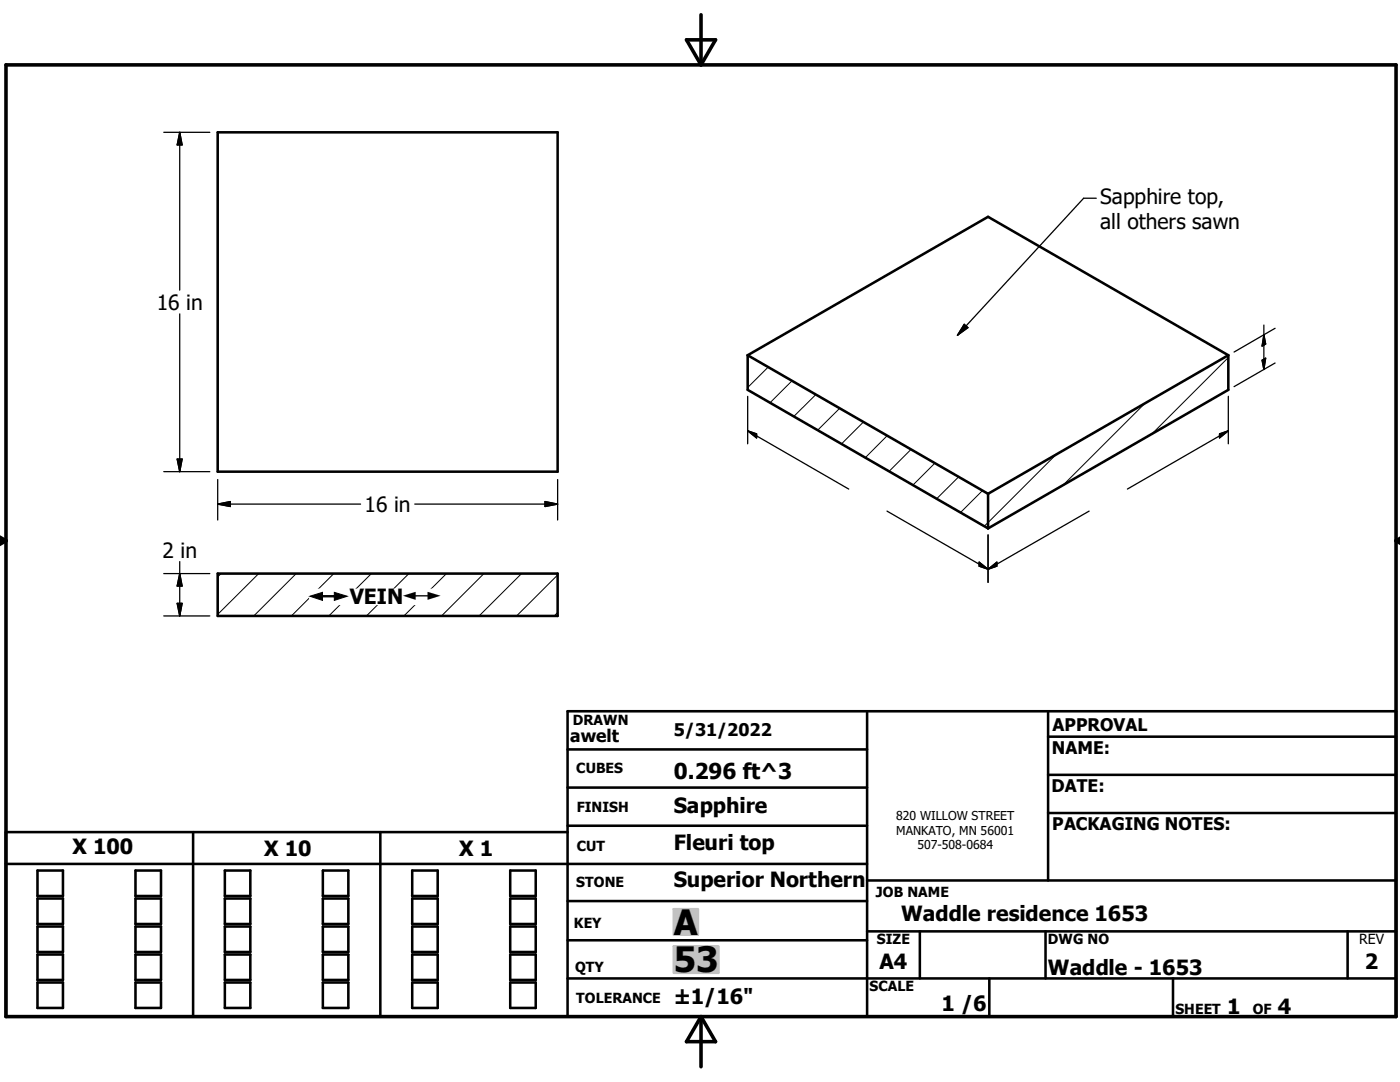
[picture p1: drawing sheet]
<svg xmlns="http://www.w3.org/2000/svg" width="279mm" height="216mm" viewBox="0 0 279 216" stroke-linecap="round" stroke-linejoin="round" font-family="sans-serif">
<g fill="none" stroke="#000" stroke-width=".51">
<path d="M43.4 26.4h67.9v67.7h-67.9zM149.2 70.9v6.9l48 27.6M149.2 70.9l48-27.6 47.9 27.6M149.2 70.9l48 27.6M245.1 70.9v6.9l-47.9 27.6M245.1 70.9l-47.9 27.6M197.2 98.5v6.9M43.4 114.5h67.9v8.4h-67.9zM113.3 149.5h59.7M113.3 157.2h59.7M173 141.9v61M209.2 147h69.4"/>
<path d="M209.2 154.6h69.4M209.2 141.9v33.8M1.2 172.4h171.8M7.5 173.7h5.1v5.1h-5.1zM7.5 179.3h5.1v5.1h-5.1zM27 173.7h5.1v5.1h-5.1zM27 179.3h5.1v5.1h-5.1zM38.5 166v36.9M44.9 173.7h5.1v5.1h-5.1zM44.9 179.3h5.1v5.1h-5.1zM64.4 173.7h5.1v5.1h-5.1zM64.4 179.3h5.1v5.1h-5.1z"/>
<path d="M75.9 166v36.9M82.3 173.7h5.1v5.1h-5.1zM82.3 179.3h5.1v5.1h-5.1zM101.8 173.7h5.1v5.1h-5.1zM101.8 179.3h5.1v5.1h-5.1zM113.3 166h-112.1v36.9h277.4v-61h-165.3v61M113.3 179.8h59.7M113.3 164.8h59.7M173 175.7h105.6M209.2 162.2h69.4M7.5 184.9h5.1v5.1h-5.1zM7.5 190.5h5.1v5h-5.1z"/>
<path d="M7.5 196h5.1v5.1h-5.1zM27 190.5h5.1v5h-5.1zM27 196h5.1v5.1h-5.1zM27 184.9h5.1v5.1h-5.1zM44.9 190.5h5.1v5h-5.1zM44.9 196h5.1v5.1h-5.1zM44.9 184.9h5.1v5.1h-5.1zM64.4 190.5h5.1v5h-5.1zM64.4 196h5.1v5.1h-5.1zM64.4 184.9h5.1v5.1h-5.1zM82.3 190.5h5.1v5h-5.1zM82.3 196h5.1v5.1h-5.1z"/>
<path d="M82.3 184.9h5.1v5.1h-5.1zM101.8 190.5h5.1v5h-5.1zM101.8 196h5.1v5.1h-5.1zM101.8 184.9h5.1v5.1h-5.1zM113.3 187.6h59.7M113.3 195.2h165.3M173 185.8h105.6M183.6 185.8v9.4M197.4 195.2v7.7M208.7 185.8v9.4M234.1 195.2v7.7M268.9 185.8v9.4"/>
</g>
<g fill="none" stroke="#000" stroke-width=".2">
<path d="M153.3 73.2l-4.1 4.1M158.1 76l-4.4 4.4M162.8 78.7l-4.4 4.4M245.1 71.3l-15.2 15.3M167.6 81.5l-4.4 4.3M172.3 84.2l-4.4 4.4M177.1 86.9l-4.4 4.4M181.8 89.7l-4.4 4.4M186.6 92.4l-4.4 4.4M191.3 95.2l-4.4 4.3M196.1 97.9l-4.4 4.4M210.8 90.7l-14.4 14.3"/>
<path d="M228.5 80.5l-16.4 16.3M44.1 114.5l-.7 .6M51.6 114.5l-8.2 8.1M59.1 114.5l-8.5 8.4M66.6 114.5l-8.4 8.4M74.1 114.5l-8.5 8.4M81.6 114.5l-8.5 8.4M89.1 114.5l-8.5 8.4M96.6 114.5l-8.5 8.4M104.1 114.5l-8.5 8.4M111.3 114.7l-8.2 8.2M111.3 122.2l-.7 .7"/>
</g>
<path d="M1.2 12.9h277.4v190h-277.4zM137 7.9h5.8l-2.9 5zM139.9 2.9v10M-.1 107.9h1.3M-.1 107.2l1.3 .7M1.2 107.9l-1.2 .7M278.6 107.9h.8M278.6 107.9l.8 .5M279.4 107.4l-.8 .5M139.9 202.9v10M139.9 202.9l2.9 5h-5.8z" fill="none" stroke="#000" stroke-width=".71"/>
<g fill="#c0c0c0" stroke="#c0c0c0" stroke-width=".51">
<path d="M134.5 188.8h8.9v5.3z"/>
<path d="M134.5 188.8l8.9 5.3h-8.9z"/>
<path d="M134.5 181.4h4.8v5.1z"/>
<path d="M134.5 181.4l4.8 5.1h-4.8z"/>
</g>
<g fill="none" stroke="#000" stroke-width=".25">
<path d="M32.7 26.4h9.2M35.9 26.4v31.5M35.9 26.4l.4 2.5h-.9zM218.8 39.6h-2.5l-25.2 27.3M35.9 62.6v31.5M149.2 79.1v9.5M192.4 64.7l.8 .7-2.1 1.5zM245.1 79.1v9.5M251.9 71.9l.7-.4-.4 2.2zM252.2 64.9v8.8M252.2 66.8l.4 1.8-.7 .5zM254.5 72.4l-8.2 4.8"/>
<path d="M254.5 65.5l-8.2 4.7M32.7 94.1h9.2M35.4 91.6h.9l-.4 2.5zM43.4 95.7v8.1M111.3 95.7v8.1M149.2 86l20.2 11.6M149.2 86l1.8 .6v.8zM243.4 86.6l1.7-.6-1.7 1.4zM245.1 86l-20.1 11.6M32.7 114.5h9.2M35.9 112.1v10.8M35.9 114.5l.4 2.4h-.9z"/>
<path d="M43.4 100.6h28.6M43.4 100.6l2.6-.5v1zM82.8 100.6h28.5M108.8 100.1l2.5 .5-2.5 .5zM177 102l20.2 11.6M195.4 112.2l1.8 1.4-1.8-.6zM197.2 106.7v9.5M197.2 113.6l1.7-1.4v.8zM217.4 102l-20.2 11.6M32.7 122.9h9.2M35.4 120.4h.9l-.4 2.5z"/>
</g>
<g fill="#000" stroke="#000" stroke-width=".25">
<path d="M35.9 26.4l.4 2.5h-.9zM192.4 64.7l.8 .7-2.1 1.5zM251.9 71.9l.7-.4-.4 2.2zM252.2 66.8l.4 1.8-.7 .5zM35.4 91.6h.9l-.4 2.5zM149.2 86l1.8 .6v.8zM243.4 86.6l1.7-.6-1.7 1.4zM35.9 114.5l.4 2.4h-.9zM43.4 100.6l2.6-.5v1zM108.8 100.1l2.5 .5-2.5 .5zM195.4 112.2l1.8 1.4-1.8-.6zM197.2 113.6l1.7-1.4v.8z"/>
<path d="M35.4 120.4h.9l-.4 2.5z"/>
</g>
<g fill="#fff" stroke="#fff" stroke-width=".25">
<path d="M61.8 117.6h26.7v3z"/>
<path d="M61.8 117.6l26.7 3h-26.7z"/>
</g>
<g font-size="7">
<text x="134.5" y="186.5">A</text>
<text x="134.5" y="194">53</text>
</g>
<text font-size="4.4" x="134.5" y="155.5">0.296 ft^3</text>
<g font-size="4.2">
<text x="219.6" y="40.7">Sapphire top,</text>
<text x="219.6" y="45.8">all others sawn</text>
<text x="31.3" y="61.8">16 in</text>
<text x="72.8" y="102.1">16 in</text>
<text x="32.4" y="111.3">2 in</text>
<text x="69.8" y="120.6">VEIN</text>
<text x="134.4" y="162.3">Sapphire</text>
<text x="14.5" y="170.5">X 100</text>
<text x="52.7" y="170.9">X 10</text>
<text x="91.7" y="170.9">X 1</text>
<text x="134.4" y="169.5">Fleuri top</text>
<text x="134.4" y="176.9">Superior Northern</text>
<text x="179.9" y="183.7">Waddle residence 1653</text>
<text x="175.5" y="193.3">A4</text>
<text x="209.1" y="194.6">Waddle - 1653</text>
<text x="272.4" y="193.3">2</text>
<text x="134.4" y="200.3">±1/16&quot;</text>
<text x="187.9" y="201.7">1 /6</text>
<text x="244.9" y="202.3">1</text>
<text x="255" y="202.3">4</text>
</g>
<g font-size="3.5">
<text x="113.8" y="148">awelt</text>
<text x="134.5" y="146.9">5/31/2022</text>
<text x="210.1" y="145.8">APPROVAL</text>
<text x="209.9" y="150.4">NAME:</text>
<text x="209.8" y="158.1">DATE:</text>
<text x="210" y="165.6">PACKAGING NOTES:</text>
</g>
<g font-size="3.3">
<text x="61.8" y="120.6">#</text>
<text x="80.5" y="120.6">#</text>
</g>
<g font-size="2.8">
<text x="114.3" y="144.6">DRAWN</text>
<text x="115" y="154.3">CUBES</text>
<text x="115.1" y="162">FINISH</text>
<text x="115.1" y="169.8">CUT</text>
<text x="115" y="177.1">STONE</text>
<text x="174.8" y="178.9">JOB NAME</text>
<text x="114.6" y="185.3">KEY</text>
<text x="175" y="188.4">SIZE</text>
<text x="209.1" y="188.4">DWG NO</text>
<text x="271.3" y="188.4">REV</text>
<text x="114.8" y="193.9">QTY</text>
<text x="173.5" y="197.8">SCALE</text>
<text x="115" y="200.2">TOLERANCE</text>
<text x="234.6" y="202.3">SHEET</text>
<text x="250" y="202.3">OF</text>
</g>
<g font-size="2.4">
<text x="178.9" y="163.6">820 WILLOW STREET</text>
<text x="178.9" y="166.5">MANKATO, MN 56001</text>
<text x="183.1" y="169.5">507-508-0684</text>
</g>
</svg>
